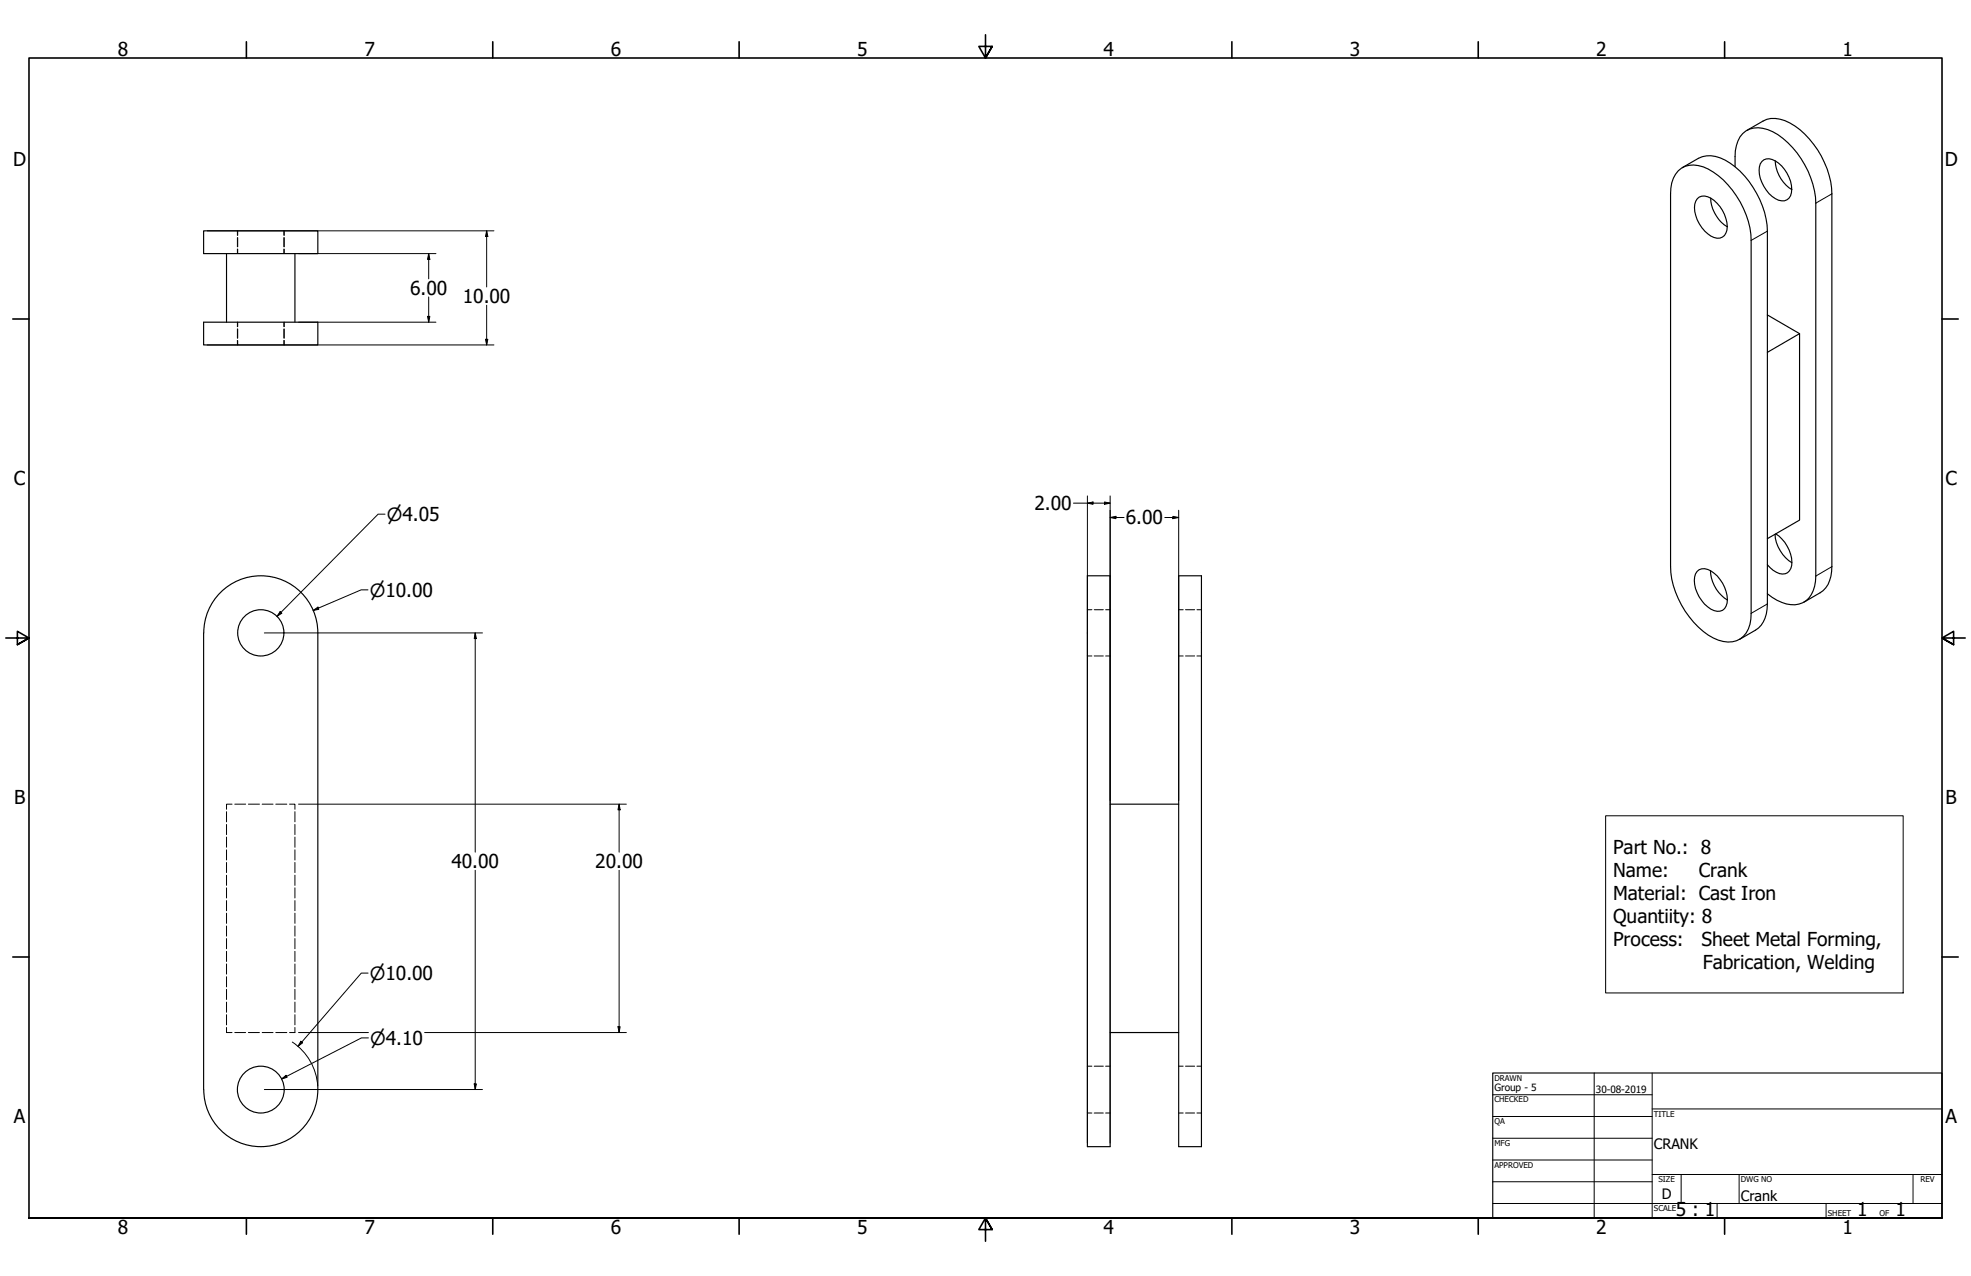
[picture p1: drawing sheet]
<svg xmlns="http://www.w3.org/2000/svg" width="864mm" height="559mm" viewBox="0 0 864 559" stroke-linecap="round" stroke-linejoin="round" font-family="sans-serif">
<!-- layer: Hidden (ANSI) -->
<g fill="none" stroke="#000" stroke-width=".44">
<path d="M104 101.1v2M104 104.1v4M104 109.1v2M104.1 101.1v2M104.1 104.1v4M104.1 109.1v2M124.4 101.1v2M124.4 104.1v4M124.4 109.1v2M124.5 101.1v2M124.5 104.1v4M124.5 109.1v2"/>
<path d="M104 141.1v2M104 144.1v4M104 149.1v2M104.1 141.1v2M104.1 144.1v4M104.1 149.1v2M124.4 141.1v2M124.4 144.1v4M124.4 149.1v2M124.5 141.1v2M124.5 144.1v4M124.5 149.1v2"/>
<path d="M476.4 267h2M479.4 267h4M484.4 267h2M516.4 267h2M519.4 267h4M524.4 267h2M476.4 287.3h2M479.4 287.3h4M484.4 287.3h2M516.4 287.3h2M519.4 287.3h4M524.4 287.3h2"/>
<path d="M99.3 355.5v4.4M101.7 352.2h-2.4v2.2M102.9 352.2h4.7M108.8 352.2h4.9M114.9 352.2h4.7M120.8 352.2h4.9M126.9 352.2h2.3v2.2M129.2 355.5v4.4M99.3 361.1v4.4M99.3 366.6v4.4M99.3 372.2v4.4M99.3 377.7v4.4"/>
<path d="M129.2 361.1v4.4M129.2 366.6v4.4M129.2 372.2v4.4M129.2 377.7v4.4M99.3 383.3v4.4M99.3 388.8v4.5M99.3 394.4v4.4M99.3 399.9v4.5M129.2 383.3v4.4M129.2 388.8v4.5M129.2 394.4v4.4M129.2 399.9v4.5"/>
<path d="M99.3 405.5v4.5M99.3 411v4.5M99.3 416.6v4.5M129.2 405.5v4.5M129.2 411v4.5M129.2 416.6v4.5M99.3 422.1v4.5M99.3 427.7v4.5M99.3 433.3v4.4M99.3 438.8v4.5M129.2 422.1v4.5M129.2 427.7v4.5"/>
<path d="M129.2 433.3v4.4M129.2 438.8v4.5M99.3 450v2.2h2.4M99.3 444.4v4.4M102.9 452.2h4.7M108.8 452.2h4.9M114.9 452.2h4.7M120.8 452.2h4.9M129.2 444.4v4.4M129.2 450v2.2h-2.3M476.4 466.9h2M479.4 466.9h4"/>
<path d="M484.4 466.9h2M516.4 466.9h2M519.4 466.9h4M524.4 466.9h2M476.4 487.4h2M479.4 487.4h4M484.4 487.4h2M516.4 487.4h2M519.4 487.4h4M524.4 487.4h2"/>
</g>
<!-- layer: Visible (ANSI) -->
<g fill="none" stroke="#000" stroke-width=".51">
<path d="M765.4 57.1l7.1-4.1a12.1 12.1 0 0 1 11.7 .8 38.5 38.5 0 0 1 18.4 31.1v163.3a13.1 13.1 0 0 1-5.1 11.4l-7.1 4.1M735.3 74.8a10.7 10.7 0 0 1 13.2-.8 38.7 38.7 0 0 1 18.8 31.3v163.3a11.9 11.9 0 0 1-6.4 12 15.2 15.2 0 0 1-14.6-4.1 39.6 39.6 0 0 1-14.3-28.3v-163.3a14.2 14.2 0 0 1 3.3-10.1zM737.1 73.4l7.1-4.1a13 13 0 0 1 13.9 2.2 39.6 39.6 0 0 1 16.3 29.7v163.3a12.9 12.9 0 0 1-5.2 11.5l-7.1 4M760.2 73a22.2 22.2 0 0 1 2.2-13.1 9.7 9.7 0 0 1 12.2-3.1 34.6 34.6 0 0 1 17.6 18.2 36.4 36.4 0 0 1 3.4 14v163.3a12.7 12.7 0 0 1-5.7 11.7 13.5 13.5 0 0 1-13.5-2.4l-2-1.6M772 70.7a5.1 5.1 0 0 1 7.3 .7 15.3 15.3 0 0 1 5.6 13 4.2 4.2 0 0 1-2.7 3.5 4.2 4.2 0 0 1-4.3-.9 15.4 15.4 0 0 1-7-13.9zM777.8 70.4a15.8 15.8 0 0 0 7.3 12.6M743.6 87.1a5.2 5.2 0 0 1 7.4 .7 15.3 15.3 0 0 1 5.7 13 4.2 4.2 0 0 1-7.1 2.6 15.5 15.5 0 0 1-7-14zM749.6 86.7a15.6 15.6 0 0 0 7.2 12.6M89.2 101.1h50.1v10h-50.1zM99.3 111.1v30M129.2 111.1v30M774.4 137.9l14.1 8.2"/>
<path d="M89.2 141.1h50.1v10h-50.1zM774.4 154.3l14.1-8.2v81.7l-14.1 8.1M777.7 234a16.1 16.1 0 0 0 7.4 12.4M778.1 233.8a14.7 14.7 0 0 1 6.6 15.1 4.1 4.1 0 0 1-6.3 1.7l-1.4-.8-2.6-2.5M476.4 252.2h10v250h-10zM516.4 252.2h10v250h-10zM743.6 250.3a5.2 5.2 0 0 1 7.4 .7 15.3 15.3 0 0 1 5.7 13.1 4 4 0 0 1-5.7 3.3 14.5 14.5 0 0 1-8.1-16.1zM749.4 249.9a16 16 0 0 0 7.5 12.9M89.2 277.2v199.9M89.3 277.1a25 25 0 0 1 25-24.9 25 25 0 0 1 25 24.9v200a25 25 0 0 1-25 25.1 25 25 0 0 1-25-25M486.4 352.2h30M486.4 452.2h30"/>
<circle cx="114.3" cy="277.1" r="10.1"/>
<circle cx="114.3" cy="477.2" r="10.3"/>
</g>
<!-- layer: Visible Narrow (ANSI) -->
<path d="M802.6 84.9l-7 4.1M774.4 101.2l-7.1 4.1M802.6 248.2l-7 4.1M774.4 264.5l-7.1 4.1" fill="none" stroke="#000" stroke-width=".44"/>
<!-- layer: Border (ANSI) -->
<g fill="none" stroke="#000" stroke-width=".7">
<path d="M107.9 18.3v7.1M215.9 18.3v7.1M323.8 18.3v7.1M431.8 15.2v10.2l-2.9-5.1h5.8l-2.9 5.1 2.9-5.1M539.8 18.3v7.1M647.7 18.3v7.1M755.6 18.3v7.1M5.6 139.7h7.1M850.9 139.7h7.1M2.5 279.4h10.2l-5.1-2.9v5.8l5.1-2.9-5.1 2.9M861.1 279.4h-10.2l5.1-2.9v5.8l-5.1-2.9 5.1 2.9M5.6 419.1h7.1"/>
<path d="M850.9 419.1h7.1M12.7 533.4v-508h838.2v508h-838.2h838.2M107.9 533.4v7.1M215.9 533.4v7.1M323.8 533.4v7.1M434.7 538.5l-2.9-5.1 2.9 5.1h-5.8l2.9-5.1v10.2M539.8 533.4v7.1M647.7 533.4v7.1M755.6 533.4v7.1"/>
</g>
<!-- layer: Title (ANSI) -->
<g fill="none" stroke="#000" stroke-width=".44">
<path d="M654 479.4h69.9M698.5 469.9v63.5M723.9 469.9v63.5M654 488.9h69.9M654 498.5h69.9M723.9 485.6h127M654 508h69.9M654 517.5h69.9M723.9 514.3h127M736.6 514.3v12.7M762 514.3v12.7M838.2 514.3v12.7"/>
<path d="M654 527h196.9M752.3 527v6.4M800.1 527v6.4"/>
</g>
<path d="M654 469.9h196.9v63.5h-196.9z" fill="none" stroke="#000" stroke-width=".51"/>
<!-- layer: Dimension (ANSI) -->
<g fill="none" stroke="#000" stroke-width=".44">
<path d="M90.8 101.1h125.6M130.8 111.1h60.2M187.8 111.1l.5 2.5h-1zM187.8 111.1v11M213.2 101.1l.5 2.5h-1zM213.2 101.1v24.6M187.3 138.6h1l-.5 2.5zM187.8 130v11.1M213.2 133.7v17.4M90.8 151.1h125.6M130.8 141.1h60.2M212.7 148.6h1l-.5 2.5z"/>
<path d="M476.4 217.2v283.4M483.9 219.8l2.5 .5-2.5 .6zM486.4 217.2v283.4M168.7 225.2h-3l-44.4 44.7M470.3 220.3h16.1M476.4 220.3l2.5-.5v1.1zM486.4 226.6l2.5-.5v1zM486.4 226.6h6.1M510.3 226.6h6.1M513.9 226.1l2.5 .5-2.5 .5zM516.4 223.5v127.1M161.2 258.3h-3l-21 9"/>
<path d="M115.8 277.2h95.6M122.7 267.8l.8 .7-2.2 1.4zM137.2 267.3l2.1-1.4 .4 .9zM208.2 277.2l.5 2.5h-.9zM208.2 277.2v96M130.8 352.2h143.6M271.3 352.2l.4 2.4h-.9zM271.3 352.2v21M208.2 381.1v96M271.3 381.1v71.1M161.3 426.1h-3l-27.7 32.1M128.1 456.3a25 25 0 0 1 11.1 19.3"/>
<path d="M130.8 452.2h30.6M131.8 456l.8 .7-2 1.5zM161.4 454.5h-3l-35 18M186.1 452.2h88.3M270.8 449.6h.9l-.4 2.6zM115.8 477.1h95.6M123.4 472.5l1.9-1.6 .5 .9zM207.8 474.7h.9l-.5 2.4z"/>
</g>
<g fill="#000">
<path d="M187.8 111.1l.5 2.5h-1z" fill-rule="evenodd"/>
<path d="M213.2 101.1l.5 2.5h-1z" fill-rule="evenodd"/>
<path d="M187.3 138.6h1l-.5 2.5z" fill-rule="evenodd"/>
<path d="M212.7 148.6h1l-.5 2.5z" fill-rule="evenodd"/>
<path d="M476.4 220.3l2.5-.5v1.1z" fill-rule="evenodd"/>
<path d="M483.9 219.8l2.5 .5-2.5 .6z" fill-rule="evenodd"/>
<path d="M486.4 226.6l2.5-.5v1z" fill-rule="evenodd"/>
<path d="M513.9 226.1l2.5 .5-2.5 .5z" fill-rule="evenodd"/>
<path d="M122.7 267.8l.8 .7-2.2 1.4z" fill-rule="evenodd"/>
<path d="M137.2 267.3l2.1-1.4 .4 .9z" fill-rule="evenodd"/>
<path d="M208.2 277.2l.5 2.5h-.9z" fill-rule="evenodd"/>
<path d="M271.3 352.2l.4 2.4h-.9z" fill-rule="evenodd"/>
<path d="M131.8 456l.8 .7-2 1.5z" fill-rule="evenodd"/>
<path d="M270.8 449.6h.9l-.4 2.6z" fill-rule="evenodd"/>
<path d="M123.4 472.5l1.9-1.6 .5 .9z" fill-rule="evenodd"/>
<path d="M207.8 474.7h.9l-.5 2.4z" fill-rule="evenodd"/>
</g>
<!-- layer: Symbol (ANSI) -->
<path d="M703.5 357.3h130.4v77.5h-130.4z" fill="none" stroke="#000" stroke-width=".44"/>
<g font-size="8.4">
<text x="51.7" y="24.4">8</text>
<text x="159.6" y="24.4">7</text>
<text x="267.6" y="24.4">6</text>
<text x="375.5" y="24.4">5</text>
<text x="483.5" y="24.4">4</text>
<text x="591.4" y="24.4">3</text>
<text x="699.4" y="24.4">2</text>
<text x="807.3" y="24.4">1</text>
<text x="5.8" y="72.9">D</text>
<text x="852.1" y="72.9">D</text>
<text x="179.7" y="129.1">6.00</text>
<text x="202.8" y="132.7">10.00</text>
<text x="6.1" y="212.6">C</text>
<text x="852.4" y="212.6">C</text>
<text x="453.3" y="223.4">2.00</text>
<text x="493.3" y="229.7">6.00</text>
<text x="6.2" y="352.3">B</text>
<text x="852.5" y="352.3">B</text>
<text x="706.8" y="374">Part No.: 8</text>
<text x="197.8" y="380.2">40.00</text>
<text x="260.8" y="380.2">20.00</text>
<text x="706.8" y="384">Name:</text>
<text x="744.3" y="384">Crank</text>
<text x="706.8" y="394.1">Material: Cast Iron</text>
<text x="706.8" y="404.1">Quantiity: 8</text>
<text x="706.8" y="414.1">Process:</text>
<text x="745.6" y="414.1">Sheet Metal Forming,</text>
<text x="746.1" y="424.2">Fabrication, Welding</text>
<text x="6.1" y="492">A</text>
<text x="852.4" y="492">A</text>
<text x="734.3" y="532.5">5 : 1</text>
<text x="813.8" y="532.6">1</text>
<text x="830.5" y="532.6">1</text>
<text x="51.7" y="540.5">8</text>
<text x="159.6" y="540.5">7</text>
<text x="267.6" y="540.5">6</text>
<text x="375.5" y="540.5">5</text>
<text x="483.5" y="540.5">4</text>
<text x="591.4" y="540.5">3</text>
<text x="699.4" y="540.5">2</text>
<text x="807.3" y="540.5">1</text>
</g>
<g font-size="8">
<text x="169.5" y="228.1">⌀4.05</text>
<text x="162.1" y="261.3">⌀10.00</text>
<text x="162.1" y="429.1">⌀10.00</text>
<text x="162.2" y="457.5">⌀4.10</text>
</g>
<g font-size="6.3">
<text x="724.7" y="503.4">CRANK</text>
<text x="728.1" y="524.9">D</text>
<text x="762.8" y="526.2">Crank</text>
</g>
<g font-size="4.4">
<text x="654.8" y="477.8">Group - 5</text>
<text x="699.3" y="478.6">30-08-2019</text>
</g>
<g font-size="3.5">
<text x="654.8" y="473.2">DRAWN</text>
<text x="654.8" y="482.8">CHECKED</text>
<text x="724.7" y="488.9">TITLE</text>
<text x="654.8" y="492.3">QA</text>
<text x="654.8" y="501.8">MFG</text>
<text x="654.8" y="511.4">APPROVED</text>
<text x="726.7" y="517.7">SIZE</text>
<text x="762.8" y="517.7">DWG NO</text>
<text x="841.4" y="517.7">REV</text>
<text x="724.7" y="530.4">SCALE</text>
<text x="800.9" y="532.6">SHEET</text>
<text x="823.5" y="532.6">OF</text>
</g>
</svg>
